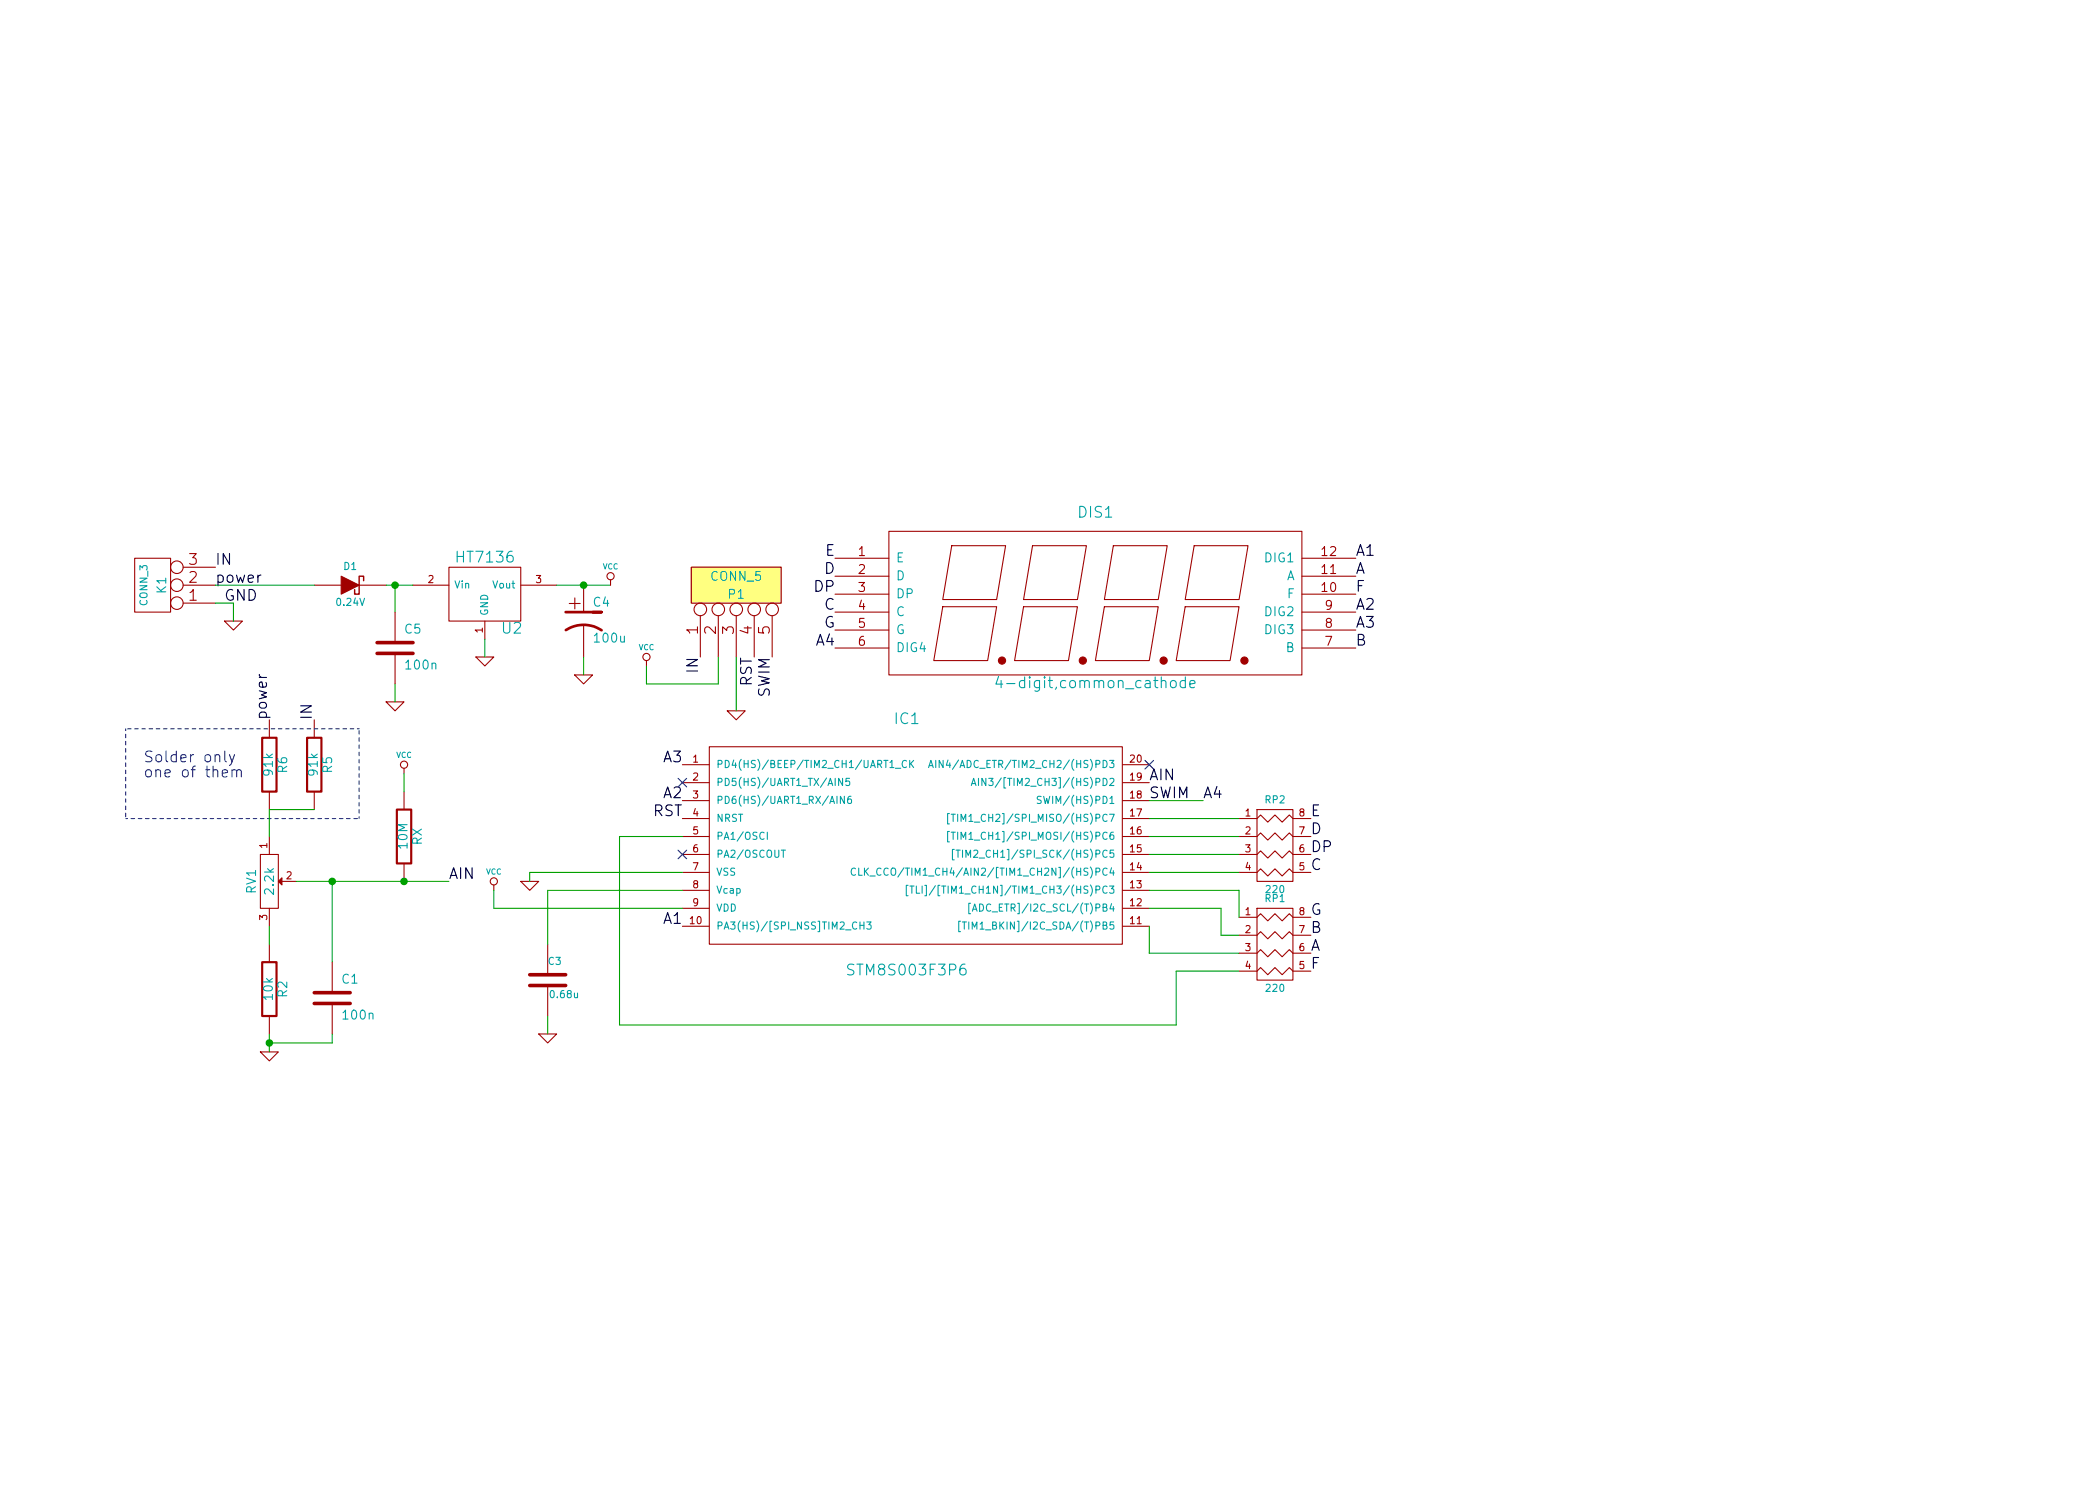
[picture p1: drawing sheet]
EESchema Schematic File Version 2
LIBS:power
LIBS:device
LIBS:transistors
LIBS:conn
LIBS:linear
LIBS:regul
LIBS:74xx
LIBS:cmos4000
LIBS:adc-dac
LIBS:memory
LIBS:xilinx
LIBS:special
LIBS:microcontrollers
LIBS:dsp
LIBS:microchip
LIBS:analog_switches
LIBS:motorola
LIBS:texas
LIBS:intel
LIBS:audio
LIBS:interface
LIBS:digital-audio
LIBS:philips
LIBS:display
LIBS:cypress
LIBS:siliconi
LIBS:opto
LIBS:atmel
LIBS:contrib
LIBS:valves
LIBS:stm8
LIBS:ht7136
LIBS:mcp3421
LIBS:seven_segm
LIBS:stm8s003
LIBS:4digit_voltmeter-cache
EELAYER 27 0
EELAYER END
$Descr A4 11693 8268
encoding utf-8
Sheet 1 1
Title ""
Date "16 feb 2015"
Rev ""
Comp ""
Comment1 ""
Comment2 ""
Comment3 ""
Comment4 ""
$EndDescr
$Comp
L STM8S003F3P6 IC1
U 1 1
P 5050 4600
F 0 "IC1" H 5050 5200 60  0000 C CNN
F 1 "STM8S003F3P6" H 5050 3800 60  0000 C CNN
F 2 "TSSOP20" H 4950 5100 60  0001 C CNN
F 3 "~" H 5050 4600 60  0000 C CNN
	1    5050 4600
	1    0    0    -1  
$EndComp
$Comp
L R_PACK4 RP2
U 1 1
P 7100 4900
F 0 "RP2" H 7100 5350 40  0000 C CNN
F 1 "220" H 7100 4850 40  0000 C CNN
F 2 "" H 7100 4900 60  0000 C CNN
F 3 "" H 7100 4900 60  0000 C CNN
	1    7100 4900
	1    0    0    -1  
$EndComp
$Comp
L HT7136 U2
U 1 1
P 2700 3300
F 0 "U2" H 2850 3104 60  0000 C CNN
F 1 "HT7136" H 2700 3500 60  0000 C CNN
F 2 "~" H 2700 3300 60  0000 C CNN
F 3 "~" H 2700 3300 60  0000 C CNN
	1    2700 3300
	1    0    0    -1  
$EndComp
$Comp
L CONN_3 K1
U 1 1
P 850 3250
F 0 "K1" V 800 3250 50  0000 C CNN
F 1 "CONN_3" V 900 3250 40  0000 C CNN
F 2 "" H 850 3250 60  0000 C CNN
F 3 "" H 850 3250 60  0000 C CNN
	1    850  3250
	-1   0    0    1   
$EndComp
$Comp
L GND #PWR01
U 1 1
P 1300 3450
F 0 "#PWR01" H 1300 3450 30  0001 C CNN
F 1 "GND" H 1300 3380 30  0001 C CNN
F 2 "" H 1300 3450 60  0000 C CNN
F 3 "" H 1300 3450 60  0000 C CNN
	1    1300 3450
	1    0    0    -1  
$EndComp
Wire Wire Line
	1300 3450 1300 3350
Wire Wire Line
	1300 3350 1200 3350
$Comp
L DIODESCH D1
U 1 1
P 1950 3250
F 0 "D1" H 1950 3350 40  0000 C CNN
F 1 "0.24V" H 1950 3150 40  0000 C CNN
F 2 "" H 1950 3250 60  0000 C CNN
F 3 "" H 1950 3250 60  0000 C CNN
	1    1950 3250
	1    0    0    -1  
$EndComp
Wire Wire Line
	1200 3250 1750 3250
Wire Wire Line
	2150 3250 2300 3250
$Comp
L GND #PWR02
U 1 1
P 2700 3650
F 0 "#PWR02" H 2700 3650 30  0001 C CNN
F 1 "GND" H 2700 3580 30  0001 C CNN
F 2 "" H 2700 3650 60  0000 C CNN
F 3 "" H 2700 3650 60  0000 C CNN
	1    2700 3650
	1    0    0    -1  
$EndComp
Wire Wire Line
	2700 3650 2700 3550
$Comp
L C C1
U 1 1
P 1850 5550
F 0 "C1" H 1900 5650 50  0000 L CNN
F 1 "100n" H 1900 5450 50  0000 L CNN
F 2 "" H 1850 5550 60  0000 C CNN
F 3 "" H 1850 5550 60  0000 C CNN
	1    1850 5550
	1    0    0    -1  
$EndComp
Wire Wire Line
	2200 3400 2200 3250
Connection ~ 2200 3250
$Comp
L GND #PWR03
U 1 1
P 2200 3900
F 0 "#PWR03" H 2200 3900 30  0001 C CNN
F 1 "GND" H 2200 3830 30  0001 C CNN
F 2 "" H 2200 3900 60  0000 C CNN
F 3 "" H 2200 3900 60  0000 C CNN
	1    2200 3900
	1    0    0    -1  
$EndComp
Wire Wire Line
	2200 3800 2200 3900
$Comp
L CP1 C4
U 1 1
P 3250 3450
F 0 "C4" H 3300 3550 50  0000 L CNN
F 1 "100u" H 3300 3350 50  0000 L CNN
F 2 "" H 3250 3450 60  0000 C CNN
F 3 "" H 3250 3450 60  0000 C CNN
	1    3250 3450
	1    0    0    -1  
$EndComp
Wire Wire Line
	3100 3250 3400 3250
$Comp
L GND #PWR04
U 1 1
P 3250 3750
F 0 "#PWR04" H 3250 3750 30  0001 C CNN
F 1 "GND" H 3250 3680 30  0001 C CNN
F 2 "" H 3250 3750 60  0000 C CNN
F 3 "" H 3250 3750 60  0000 C CNN
	1    3250 3750
	1    0    0    -1  
$EndComp
Wire Wire Line
	3250 3650 3250 3750
Connection ~ 3250 3250
$Comp
L VCC #PWR05
U 1 1
P 3400 3250
F 0 "#PWR05" H 3400 3350 30  0001 C CNN
F 1 "VCC" H 3400 3350 30  0000 C CNN
F 2 "" H 3400 3250 60  0000 C CNN
F 3 "" H 3400 3250 60  0000 C CNN
	1    3400 3250
	1    0    0    -1  
$EndComp
Text Label 1200 3250 0    60   ~ 0
power
Text Label 1250 3350 0    60   ~ 0
GND
$Comp
L CONN_5 P1
U 1 1
P 4100 3250
F 0 "P1" V 4050 3250 50  0000 C CNN
F 1 "CONN_5" V 4150 3250 50  0000 C CNN
F 2 "" H 4100 3250 60  0000 C CNN
F 3 "" H 4100 3250 60  0000 C CNN
	1    4100 3250
	0    -1   -1   0   
$EndComp
$Comp
L VCC #PWR06
U 1 1
P 3600 3700
F 0 "#PWR06" H 3600 3800 30  0001 C CNN
F 1 "VCC" H 3600 3800 30  0000 C CNN
F 2 "" H 3600 3700 60  0000 C CNN
F 3 "" H 3600 3700 60  0000 C CNN
	1    3600 3700
	1    0    0    -1  
$EndComp
$Comp
L GND #PWR07
U 1 1
P 4100 3950
F 0 "#PWR07" H 4100 3950 30  0001 C CNN
F 1 "GND" H 4100 3880 30  0001 C CNN
F 2 "" H 4100 3950 60  0000 C CNN
F 3 "" H 4100 3950 60  0000 C CNN
	1    4100 3950
	1    0    0    -1  
$EndComp
Wire Wire Line
	4100 3950 4100 3650
$Comp
L R_PACK4 RP1
U 1 1
P 7100 5450
F 0 "RP1" H 7100 5900 40  0000 C CNN
F 1 "220" H 7100 5400 40  0000 C CNN
F 2 "" H 7100 5450 60  0000 C CNN
F 3 "" H 7100 5450 60  0000 C CNN
	1    7100 5450
	1    0    0    -1  
$EndComp
Text Label 7300 5100 0    60   ~ 0
G
Text Label 7300 4750 0    60   ~ 0
DP
Text Label 7300 5300 0    60   ~ 0
A
Text Label 7300 5400 0    60   ~ 0
F
Text Label 7300 4650 0    60   ~ 0
D
Text Label 7300 4550 0    60   ~ 0
E
Text Label 7300 4850 0    60   ~ 0
C
Text Label 7300 5200 0    60   ~ 0
B
Text Label 4650 3500 2    60   ~ 0
G
Text Label 4650 3300 2    60   ~ 0
DP
Text Label 7550 3200 0    60   ~ 0
A
Text Label 7550 3300 0    60   ~ 0
F
Text Label 4650 3200 2    60   ~ 0
D
Text Label 4650 3100 2    60   ~ 0
E
Text Label 4650 3400 2    60   ~ 0
C
Text Label 7550 3600 0    60   ~ 0
B
Text Label 3800 5150 2    60   ~ 0
A1
Text Label 3800 4450 2    60   ~ 0
A2
Text Label 3800 4250 2    60   ~ 0
A3
Text Label 4300 3650 3    60   ~ 0
SWIM
Text Label 4200 3650 3    60   ~ 0
RST
Text Label 7550 3100 0    60   ~ 0
A1
Text Label 7550 3400 0    60   ~ 0
A2
Text Label 7550 3500 0    60   ~ 0
A3
$Comp
L VCC #PWR08
U 1 1
P 2750 4950
F 0 "#PWR08" H 2750 5050 30  0001 C CNN
F 1 "VCC" H 2750 5050 30  0000 C CNN
F 2 "" H 2750 4950 60  0000 C CNN
F 3 "" H 2750 4950 60  0000 C CNN
	1    2750 4950
	1    0    0    -1  
$EndComp
$Comp
L GND #PWR09
U 1 1
P 2950 4900
F 0 "#PWR09" H 2950 4900 30  0001 C CNN
F 1 "GND" H 2950 4830 30  0001 C CNN
F 2 "" H 2950 4900 60  0000 C CNN
F 3 "" H 2950 4900 60  0000 C CNN
	1    2950 4900
	1    0    0    -1  
$EndComp
Wire Wire Line
	2950 4900 2950 4850
Wire Wire Line
	2950 4850 3800 4850
Wire Wire Line
	2750 4950 2750 5050
Wire Wire Line
	2750 5050 3800 5050
$Comp
L C C3
U 1 1
P 3050 5450
F 0 "C3" H 3050 5550 40  0000 L CNN
F 1 "0.68u" H 3056 5365 40  0000 L CNN
F 2 "" H 3088 5300 30  0000 C CNN
F 3 "" H 3050 5450 60  0000 C CNN
	1    3050 5450
	1    0    0    -1  
$EndComp
Wire Wire Line
	3050 5250 3050 4950
Wire Wire Line
	3050 4950 3800 4950
$Comp
L GND #PWR010
U 1 1
P 3050 5750
F 0 "#PWR010" H 3050 5750 30  0001 C CNN
F 1 "GND" H 3050 5680 30  0001 C CNN
F 2 "" H 3050 5750 60  0000 C CNN
F 3 "" H 3050 5750 60  0000 C CNN
	1    3050 5750
	1    0    0    -1  
$EndComp
Wire Wire Line
	3050 5750 3050 5650
$Comp
L 4-digit,common_cathode DIS1
U 1 1
P 6100 3350
F 0 "DIS1" H 6100 3850 60  0000 C CNN
F 1 "4-digit,common_cathode" H 6100 2900 60  0000 C CNN
F 2 "" H 5650 3350 60  0000 C CNN
F 3 "" H 5650 3350 60  0000 C CNN
	1    6100 3350
	1    0    0    -1  
$EndComp
Text Label 4650 3600 2    60   ~ 0
A4
Text Label 3900 3650 3    60   ~ 0
IN
Wire Wire Line
	3600 3700 3600 3800
Wire Wire Line
	3600 3800 4000 3800
Wire Wire Line
	4000 3800 4000 3650
Text Label 3800 4550 2    60   ~ 0
RST
Text Label 6400 4450 0    60   ~ 0
SWIM
NoConn ~ 3800 4350
NoConn ~ 3800 4750
Wire Wire Line
	3800 4650 3450 4650
Wire Wire Line
	3450 4650 3450 5700
Wire Wire Line
	3450 5700 6550 5700
Wire Wire Line
	6400 4850 6900 4850
Wire Wire Line
	6400 4750 6900 4750
Wire Wire Line
	6400 4650 6900 4650
Wire Wire Line
	6400 4550 6900 4550
Wire Wire Line
	6400 4950 6900 4950
Wire Wire Line
	6900 4950 6900 5100
Wire Wire Line
	6900 5200 6800 5200
Wire Wire Line
	6800 5200 6800 5050
Wire Wire Line
	6800 5050 6400 5050
Wire Wire Line
	6400 5150 6400 5300
Wire Wire Line
	6400 5300 6900 5300
Wire Wire Line
	6550 5400 6900 5400
Wire Wire Line
	6550 5700 6550 5400
Text Label 6400 4350 0    60   ~ 0
AIN
NoConn ~ 6400 4250
$Comp
L C C5
U 1 1
P 2200 3600
F 0 "C5" H 2250 3700 50  0000 L CNN
F 1 "100n" H 2250 3500 50  0000 L CNN
F 2 "" H 2200 3600 60  0000 C CNN
F 3 "" H 2200 3600 60  0000 C CNN
	1    2200 3600
	1    0    0    -1  
$EndComp
Text Label 1200 3150 0    60   ~ 0
IN
$Comp
L R R6
U 1 1
P 1500 4250
F 0 "R6" V 1580 4250 50  0000 C CNN
F 1 "91k" V 1500 4250 50  0000 C CNN
F 2 "" H 1500 4250 60  0000 C CNN
F 3 "" H 1500 4250 60  0000 C CNN
	1    1500 4250
	1    0    0    -1  
$EndComp
$Comp
L POT RV1
U 1 1
P 1500 4900
F 0 "RV1" H 1500 4800 50  0000 C CNN
F 1 "2.2k" H 1500 4900 50  0000 C CNN
F 2 "" H 1500 4900 60  0000 C CNN
F 3 "" H 1500 4900 60  0000 C CNN
	1    1500 4900
	0    1    1    0   
$EndComp
$Comp
L R R5
U 1 1
P 1750 4250
F 0 "R5" V 1830 4250 50  0000 C CNN
F 1 "91k" V 1750 4250 50  0000 C CNN
F 2 "" H 1750 4250 60  0000 C CNN
F 3 "" H 1750 4250 60  0000 C CNN
	1    1750 4250
	1    0    0    -1  
$EndComp
Text Label 1500 4000 1    60   ~ 0
power
Text Label 1750 4000 1    60   ~ 0
IN
Wire Notes Line
	700  4550 2000 4550
Wire Notes Line
	2000 4550 2000 4050
Wire Notes Line
	2000 4050 700  4050
Wire Notes Line
	700  4050 700  4550
Text Notes 800  4250 0    60   ~ 0
Solder only\none of them
Wire Wire Line
	1500 4500 1750 4500
Wire Wire Line
	1500 4650 1500 4500
$Comp
L R R2
U 1 1
P 1500 5500
F 0 "R2" V 1580 5500 50  0000 C CNN
F 1 "10k" V 1500 5500 50  0000 C CNN
F 2 "" H 1500 5500 60  0000 C CNN
F 3 "" H 1500 5500 60  0000 C CNN
	1    1500 5500
	1    0    0    -1  
$EndComp
Wire Wire Line
	1500 5250 1500 5150
$Comp
L GND #PWR011
U 1 1
P 1500 5850
F 0 "#PWR011" H 1500 5850 30  0001 C CNN
F 1 "GND" H 1500 5780 30  0001 C CNN
F 2 "" H 1500 5850 60  0000 C CNN
F 3 "" H 1500 5850 60  0000 C CNN
	1    1500 5850
	1    0    0    -1  
$EndComp
Wire Wire Line
	1500 5750 1500 5850
Wire Wire Line
	1850 5350 1850 4900
Wire Wire Line
	1650 4900 2500 4900
Wire Wire Line
	1500 5800 1850 5800
Wire Wire Line
	1850 5800 1850 5750
Connection ~ 1500 5800
$Comp
L R RX
U 1 1
P 2250 4650
F 0 "RX" V 2330 4650 50  0000 C CNN
F 1 "10M" V 2250 4650 50  0000 C CNN
F 2 "" H 2250 4650 60  0000 C CNN
F 3 "" H 2250 4650 60  0000 C CNN
	1    2250 4650
	1    0    0    -1  
$EndComp
Connection ~ 1850 4900
$Comp
L VCC #PWR012
U 1 1
P 2250 4300
F 0 "#PWR012" H 2250 4400 30  0001 C CNN
F 1 "VCC" H 2250 4400 30  0000 C CNN
F 2 "" H 2250 4300 60  0000 C CNN
F 3 "" H 2250 4300 60  0000 C CNN
	1    2250 4300
	1    0    0    -1  
$EndComp
Wire Wire Line
	2250 4300 2250 4400
Connection ~ 2250 4900
Text Label 2500 4900 0    60   ~ 0
AIN
Text Label 6700 4450 0    60   ~ 0
A4
Wire Wire Line
	6700 4450 6400 4450
$EndSCHEMATC
